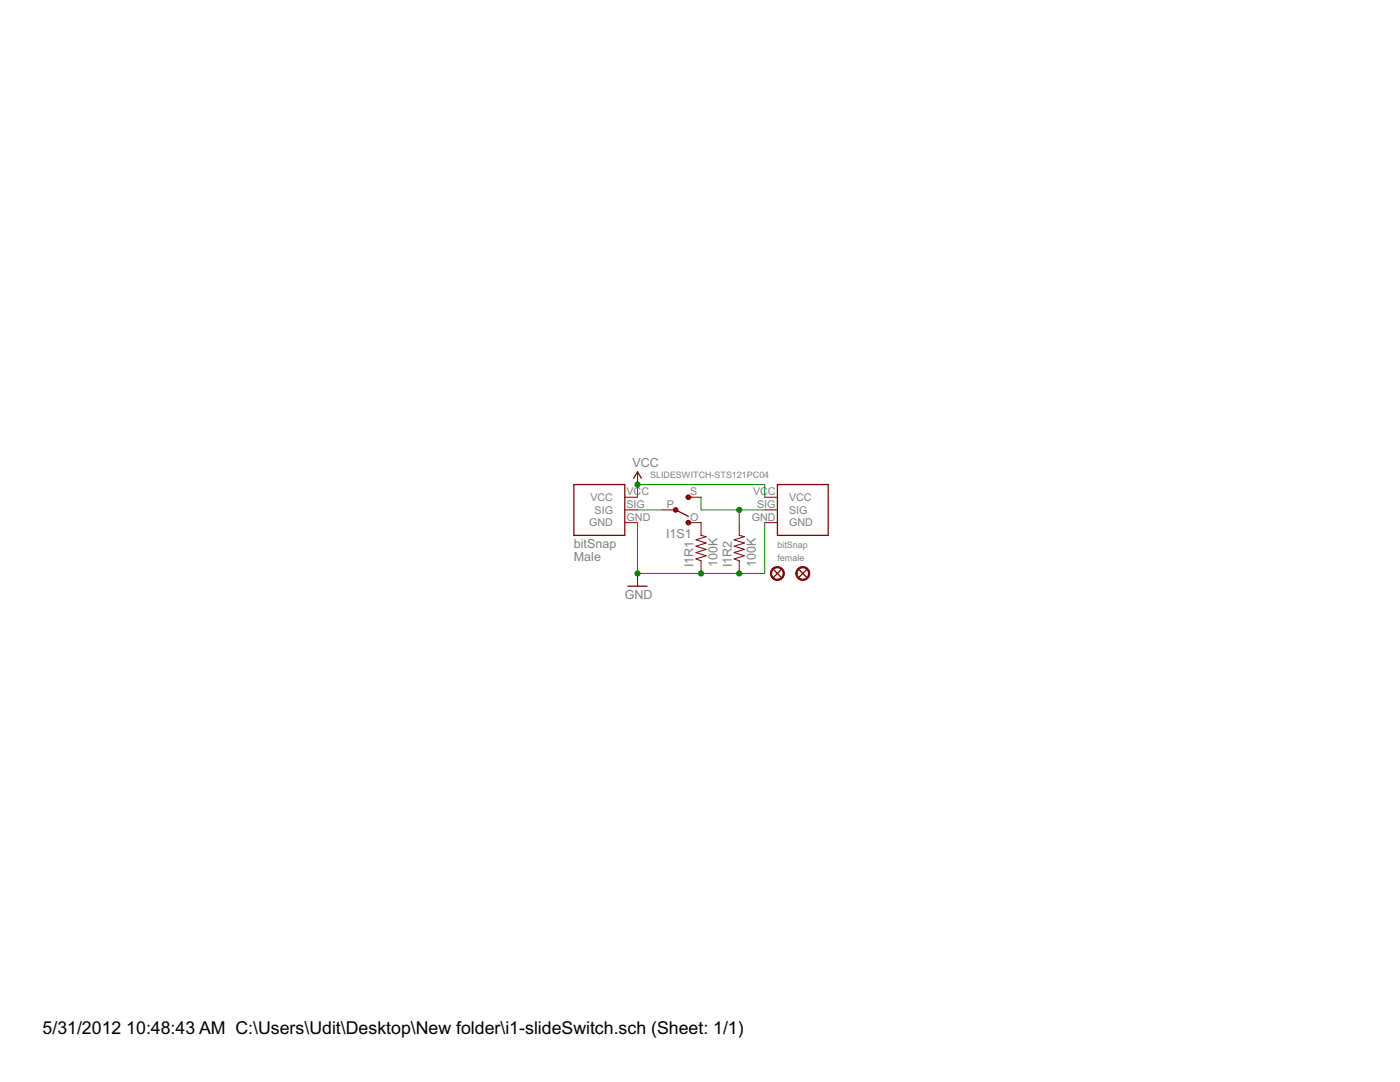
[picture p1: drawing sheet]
<svg xmlns="http://www.w3.org/2000/svg" width="279mm" height="216mm" viewBox="0 0 279 216" stroke-linecap="round" stroke-linejoin="round" font-family="sans-serif">
<path d="M114.5 96.7h10.2v10.1h-10.2zM126.5 95.4l.7-1.3 .8 1.3M155.2 96.7h10.1v10.1h-10.1zM125.3 117h3.8M134.8 101.7l2.6 1.3M154.4 113.7l1.5 1.5M155.9 113.7l-1.5 1.5M159.4 113.7l1.6 1.5M161 113.7l-1.6 1.5" fill="none" stroke="#800000" stroke-width=".25"/>
<path d="M124.7 99.2h2.5M127.2 94.1v2.6M137.4 99.2h2.5M152.6 99.2h2.6M124.7 101.7h2.5M124.7 104.3h2.5M127.2 114.4v2.6M132.3 101.7h2.5M137.4 104.3h2.5v2.5l1 .3-2 .6 2 .7-2 .6 2 .6-2 .7 2 .6-2 .6 1 .4v2.5M147.5 104.3v2.5l1 .3-2 .6 2 .7-2 .6 2 .6-2 .7 2 .6-2 .6 1 .4v2.5M152.6 101.7h2.6M152.6 104.3h2.6" fill="none" stroke="#800000" stroke-width=".2"/>
<g fill="#800000" stroke="#800000" stroke-width=".2">
<path d="M137.1 103.9a.46 .46 0 0 1 .7 .2 .46 .46 0 0 1-.3 .7 .46 .46 0 0 1-.6-.5h.2a.26 .26 0 0 1 .4-.2 .26 .26 0 0 1 .1 .4 .26 .26 0 0 1-.5-.1l-.2-.1z" fill-rule="evenodd"/>
<path d="M137.1 98.8a.47 .47 0 0 1 .7 .2 .47 .47 0 0 1-.3 .7 .47 .47 0 0 1-.6-.5h.2a.26 .26 0 0 1 .4-.2 .26 .26 0 0 1 .1 .4 .26 .26 0 0 1-.5-.1v-.1h-.2z" fill-rule="evenodd"/>
<path d="M134.6 101.4a.46 .46 0 0 1 .7 .1 .46 .46 0 0 1-.3 .7 .46 .46 0 0 1-.6-.5h.2a.26 .26 0 0 1 .3-.2 .26 .26 0 0 1 .1 .4 .26 .26 0 0 1-.4 0l-.2-.2z" fill-rule="evenodd"/>
<path d="M154.1 113.5a1.4 1.4 0 0 1 2.2 .2 1.4 1.4 0 0 1-.8 2.1 1.4 1.4 0 0 1-1.7-1.4h.2a1.14 1.14 0 0 1 1.7-.9 1.14 1.14 0 0 1 .1 1.9 1.14 1.14 0 0 1-1.8-.7v-.3h-.2z" fill-rule="evenodd"/>
<path d="M159.2 113.5a1.4 1.4 0 0 1 2.2 .2 1.4 1.4 0 0 1-.8 2.1 1.4 1.4 0 0 1-1.8-1.4h.3a1.15 1.15 0 0 1 1.6-1 1.15 1.15 0 0 1 .3 1.9 1.15 1.15 0 0 1-1.9-.6v-.3h-.3z" fill-rule="evenodd"/>
</g>
<path d="M127.2 99.2v-2.5h25.4v2.5M139.9 99.2v2.5h12.7M127.2 104.3v10.1h25.4v-10.1M127.2 101.7h5.1M147.5 101.7v2.6" fill="none" stroke="#008000" stroke-width=".2"/>
<g fill="#008000" stroke="#008000" stroke-width=".2">
<circle cx="127.2" cy="96.7" r=".51"/>
<circle cx="147.5" cy="101.7" r=".51"/>
<circle cx="127.2" cy="114.4" r=".51"/>
<circle cx="139.9" cy="114.4" r=".51"/>
<circle cx="147.5" cy="114.4" r=".51"/>
</g>
<g font-size="4">
<text x="8.5" y="206.4">5/31/2012</text>
<text x="25.2" y="206.4">10:48:43 AM C:\Users\Udit\Desktop\New folder\i1-slideSwitch.sch (Sheet: 1/1)</text>
</g>
<g font-size="2.8" fill="#808080">
<text x="126.2" y="93.1">VCC</text>
<text x="132.9" y="107.3">I1S1</text>
<text x="114.5" y="109.4">bitSnap</text>
<text x="114.5" y="111.9">Male</text>
<text x="138.4" y="113.2" transform="rotate(-90 138.4 113.2)">I1R1</text>
<text x="143.2" y="113.2" transform="rotate(-90 143.2 113.2)">100K</text>
<text x="146" y="113.2" transform="rotate(-90 146 113.2)">I1R2</text>
<text x="150.8" y="113.2" transform="rotate(-90 150.8 113.2)">100K</text>
<text x="124.7" y="119.5">GND</text>
</g>
<g font-size="2.4" fill="#808080">
<text x="117.8" y="100">VCC</text>
<text x="125" y="98.9">VCC</text>
<text x="125" y="101.4">SIG</text>
<text x="133.1" y="101.4">P</text>
<text x="137.7" y="98.9">S</text>
<text x="150.3" y="98.9">VC</text>
<text x="151.1" y="101.4">SIG</text>
<text x="153.2" y="98.9">C</text>
<text x="157.5" y="100">VCC</text>
<text x="117.6" y="105.1">GND</text>
<text x="118.7" y="102.5">SIG</text>
<text x="125" y="103.9">GND</text>
<text x="137.7" y="103.9">O</text>
<text x="150" y="103.9">GND</text>
<text x="157.5" y="102.5">SIG</text>
<text x="157.5" y="105">GND</text>
</g>
<g font-size="2" fill="#808080">
<text x="129.8" y="95.4">SLIDESWITCH-STS121PC04</text>
<text x="155.1" y="109.4">bitSnap</text>
<text x="155.1" y="111.9">female</text>
</g>
</svg>
